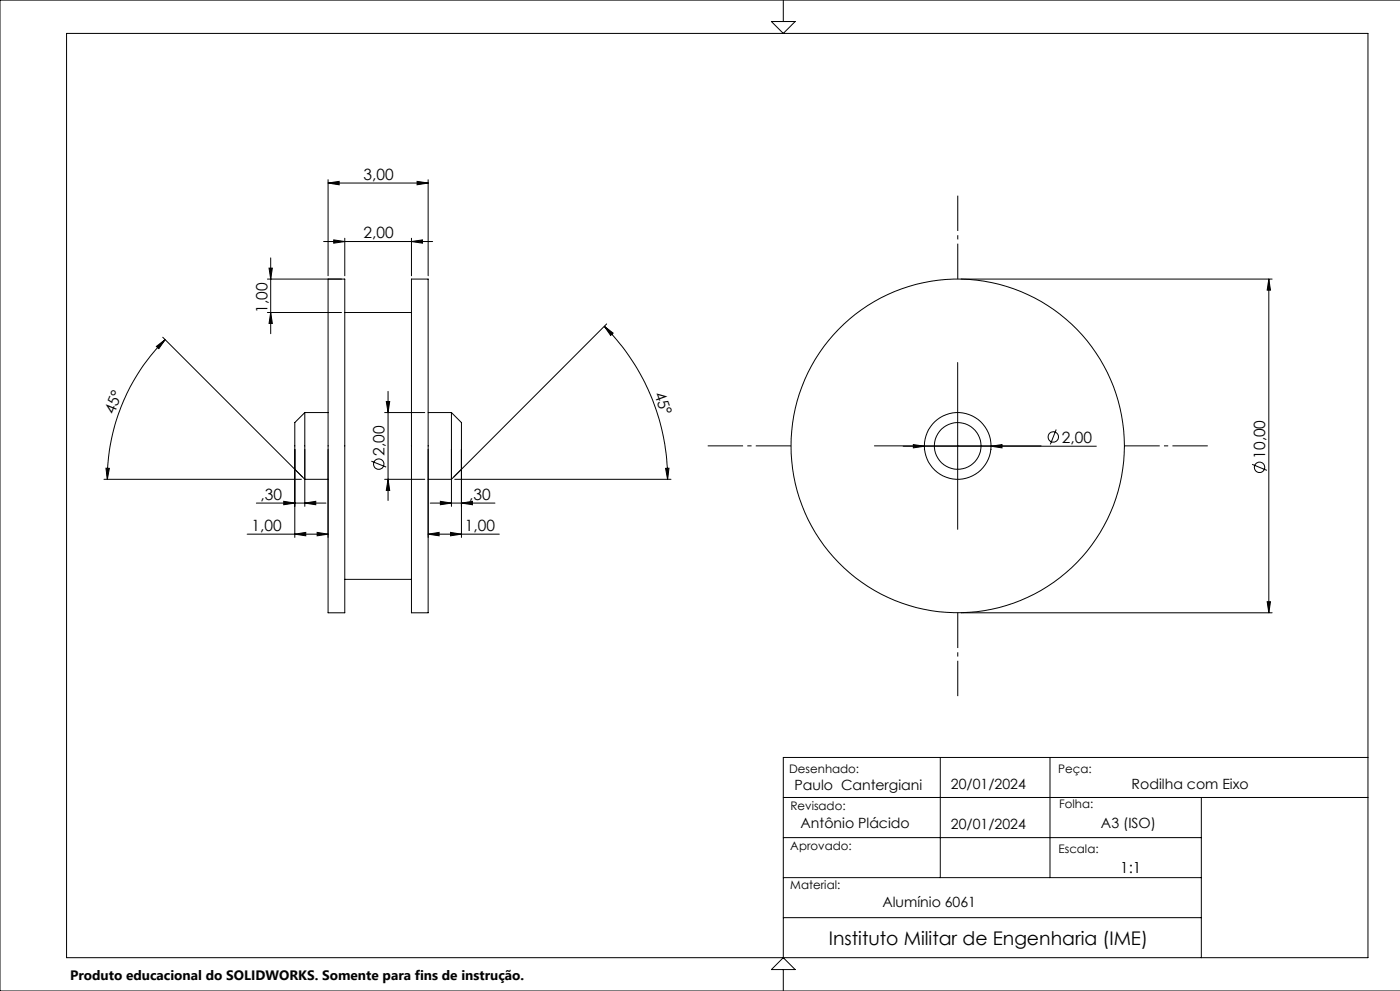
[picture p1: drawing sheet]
<svg xmlns="http://www.w3.org/2000/svg" width="420mm" height="297mm" viewBox="0 0 420 297" stroke-linecap="round" stroke-linejoin="round" font-family="sans-serif">
<g fill="none" stroke="#000" stroke-width=".3">
<path d="M20 10h390.4v277h-390.4zM231.4 6.5h7.1l-3.5 3.5zM235 0v6.5M420 0h-420v297h420M98.4 54.9l3.3-.5v1zM98.4 53.9v28.8M98.4 54.9h30M125.1 54.4l3.3 .5-3.3 .5zM128.4 53.9v28.8M81.2 77.3v22.7M97.1 72.4h32.7M100.1 71.9l3.3 .5-3.3 .5z"/>
<path d="M103.4 71.4v11.3M123.4 72.4l3.4-.5v1zM123.4 71.4v11.3M80.2 83.6h23.2v100.1h-5v-100.1M80.2 93.7h22.2M80.7 80.4h1l-.5 3.2zM81.2 93.7l.5 3.2h-1zM103.4 93.7h20M123.4 83.6h5v100.1h-5zM181.3 97.8l2.6 2-.7 .7zM181.3 97.8a64.9 64.9 0 0 1 19 45.8M182 97.1l-46.6 46.5"/>
<path d="M288.3 83.6h93.3M380.6 83.6v100.1M380.6 83.6l.5 3.4h-.9zM46.9 103.8l2.7-2-1.9 2.7zM48.8 101.1l42.6 42.5M49.6 101.8a59.2 59.2 0 0 0-17.4 41.8M116.4 117.3v32.7M287.3 108.7v49.9M88.4 134.7v26.4M91.4 123.6v20M91.4 123.6l-3 3v14M91.4 123.6h7"/>
<path d="M91.4 134.7v17.1M98.4 134.7v26.4M111.4 138.2l4.5 1.8M115.4 123.6h12M115.9 120.3h1l-.5 3.3zM128.4 123.6h7M128.4 134.7v26.4M135.4 123.6v20M135.4 123.6l3 3v14M135.4 134.7v17.1M138.4 134.7v26.4M262.3 133.6h50"/>
<path d="M271 133.7h57.9M274 133.2l3.3 .5-3.3 .5zM277.3 134.7h.1M297.3 133.7l3.3-.5v1zM297.3 134.7h.1M316.9 128.7l-1.8 4.5M375.6 139.2l4.5 1.8M31.2 143.6h59.2M31.8 140.3l1 .1-.6 3.2zM76.9 150.8h20.9M85.1 150.2l3.3 .6-3.3 .5zM91.4 143.6h7"/>
<path d="M91.4 150.8l3.3-.6v1.1zM95.1 159.6l3.3 .5-3.3 .5zM115.4 143.6h12M116.4 143.6l.5 3.4h-1zM128.4 143.6h7M129.1 150.8h19.4M132.1 150.2l3.3 .6-3.3 .5zM135.1 159.6l3.3 .5-3.3 .5zM136.4 143.6h64.9M138.4 150.8l3.3-.6v1.1zM199.7 140.4l1-.1-.4 3.3zM74.2 160.1h24.2"/>
<path d="M88.4 160.1l3.3-.5v1zM103.4 173.6h20M128.4 160.1l3.3-.5v1zM128.4 160.1h21.4M288.3 183.7h93.3M380.2 180.3h.9l-.5 3.4zM235 239h175.4M282.1 227v36M315 227v36M360.4 239v48M410.4 227h-175.4v60M235 251h125.4"/>
<path d="M235 275h125.4M235 263h125.4M231.4 290.6l3.6-3.6 3.5 3.6zM235 290.6v6.4"/>
<circle cx="113.6" cy="139.1" r="1.55"/>
<circle cx="287.3" cy="133.6" r="10"/>
<circle cx="287.3" cy="133.6" r="50"/>
<circle cx="287.3" cy="133.6" r="7"/>
<circle cx="316" cy="131" r="1.56"/>
<circle cx="377.9" cy="140.1" r="1.56"/>
</g>
<path d="M287.3 83.6v-25M237.3 133.6h-25M337.3 133.6h25M287.3 183.6v25" fill="none" stroke="#000" stroke-width=".3" stroke-dasharray="15.2 1.3 1.3 1.3" stroke-dashoffset="4.6" stroke-linecap="butt"/>
<g fill="#000">
<path d="M98.4 54.9l3.3-.5v1zM125.1 54.4l3.3 .5-3.3 .5zM100.1 71.9l3.3 .5-3.3 .5zM123.4 72.4l3.4-.5v1zM128.4 160.1l3.3-.5v1zM135.1 159.6l3.3 .5-3.3 .5zM274 133.2l3.3 .5-3.3 .5zM297.3 133.7l3.3-.5v1z"/>
<path d="M80.7 80.4h1l-.5 3.2zM81.2 93.7l.5 3.2h-1zM380.6 83.6l.5 3.4h-.9zM380.2 180.3h.9l-.5 3.4z"/>
<path d="M181.3 97.8l1.9 2.7 .7-.7zM199.7 140.4l.6 3.2 .4-3.3z"/>
<path d="M46.9 103.8l2.7-2-1.9 2.7zM31.8 140.3l1 .1-.6 3.2z"/>
<path d="M116.4 143.6l.5 3.4h-1zM115.9 120.3h1l-.5 3.3z"/>
<path d="M132.1 150.2l3.3 .6-3.3 .5zM138.4 150.8l3.3-.6v1.1z"/>
<path d="M95.1 159.6l3.3 .5-3.3 .5zM88.4 160.1l3.3-.5v1zM91.4 150.8l3.3-.6v1.1zM85.1 150.2l3.3 .6-3.3 .5z"/>
</g>
<text font-size="5.6" x="248.7" y="283.2">Instituto Militar de Engenharia (IME)</text>
<g font-size="4.7">
<text x="109.1" y="53.8">3,00</text>
<text x="109.1" y="71.4">2,00</text>
<text x="80.2" y="93.8" transform="rotate(-90 80.2 93.8)">1,00</text>
<text x="196.2" y="118" transform="rotate(70 196.2 118)">45°</text>
<text x="34.2" y="124.5" transform="rotate(-68 34.2 124.5)">45°</text>
<text x="115.4" y="136.5" transform="rotate(-90 115.4 136.5)">2,00</text>
<text x="318.6" y="132.7">2,00</text>
<text x="379.6" y="137.5" transform="rotate(-90 379.6 137.5)">10,00</text>
<text x="78.2" y="149.7">,30</text>
<text x="140.8" y="149.7">,30</text>
<text x="75.5" y="159">1,00</text>
<text x="139.5" y="159">1,00</text>
</g>
<text font-size="4.6" x="336.1" y="261.6">1:1</text>
<g font-size="4.2">
<text x="238.4" y="236.8">Paulo Cantergiani</text>
<text x="285.3" y="236.3">20/01/2024</text>
<text x="339.5" y="236.3">Rodilha com Eixo</text>
<text x="240.2" y="248.1">Antônio Plácido</text>
<text x="285.3" y="248.4">20/01/2024</text>
<text x="330.3" y="248.1">A3 (ISO)</text>
<text x="264.7" y="271.9">Alumínio 6061</text>
</g>
<text font-size="4.1" x="21" y="293.7">Produto educacional do SOLIDWORKS. Somente para fins de instrução.</text>
<g font-size="3.5">
<text x="236.8" y="231.8">Desenhado:</text>
<text x="317.4" y="231.8">Peça:</text>
<text x="237.1" y="242.7">Revisado:</text>
<text x="317.7" y="242.1">Folha:</text>
<text x="237.1" y="254.7">Aprovado:</text>
<text x="317.5" y="255.7">Escala:</text>
<text x="237.1" y="266.6">Material:</text>
</g>
</svg>
